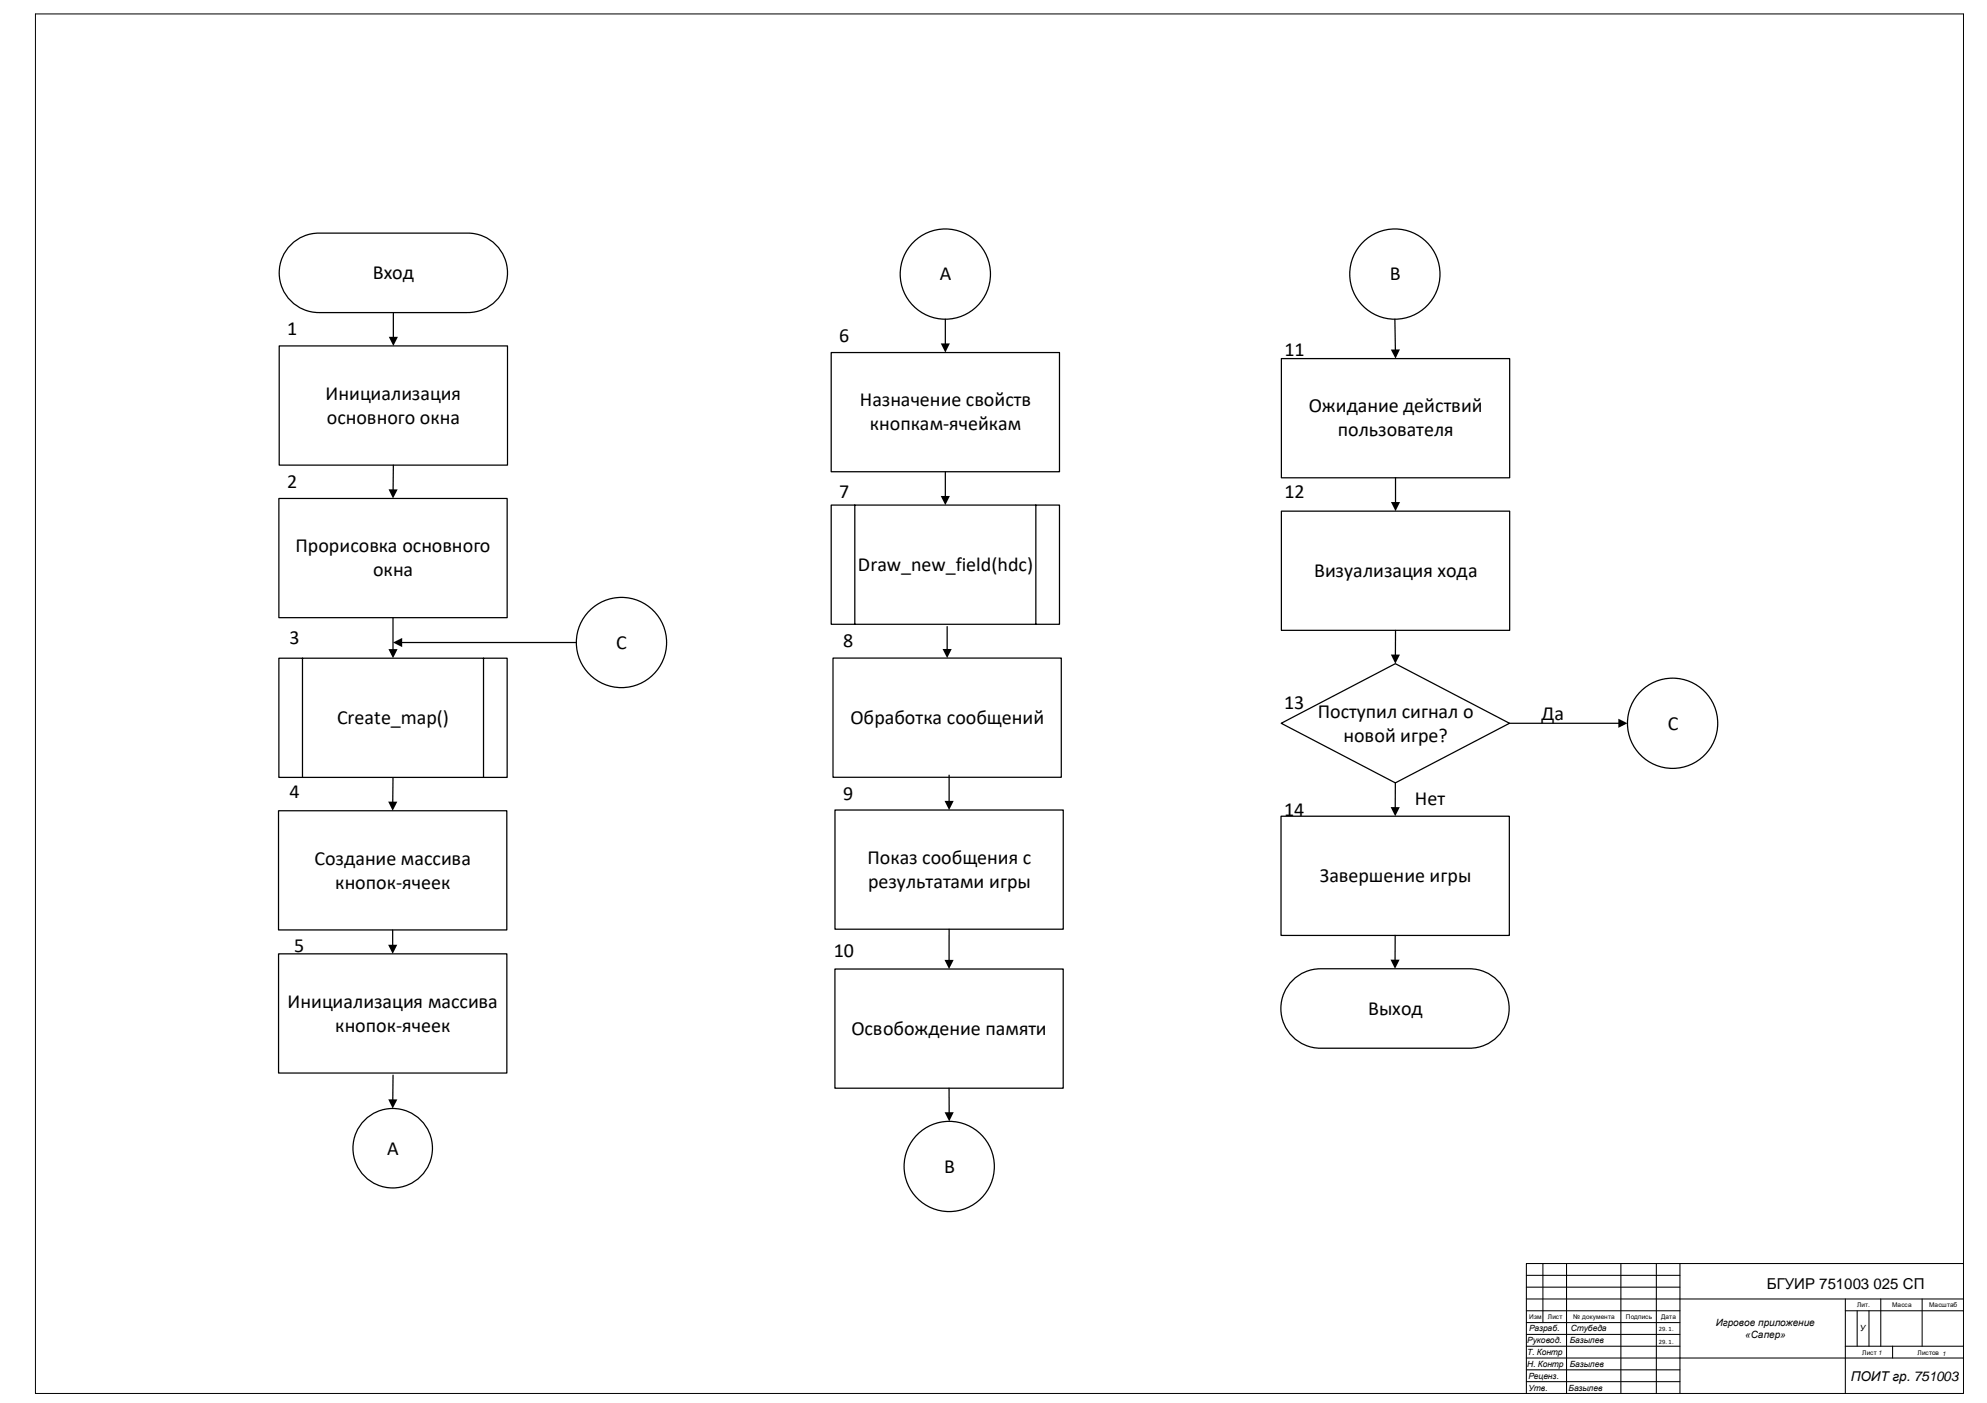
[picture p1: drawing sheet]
<svg xmlns="http://www.w3.org/2000/svg" width="841mm" height="594mm" viewBox="0 0 841 594" stroke-linecap="round" stroke-linejoin="round" font-family="sans-serif">
<path d="M15 5.9h816v584h-816z" fill="none" stroke="#000" stroke-width=".42"/>
<g fill="none" stroke="#000" stroke-width=".44">
<path d="M646 539.9h65M653 534.9v25M663 534.9v55M686 534.9v55M701 534.9v55M711 534.9v55M831 534.9h-185v55M646 549.9h185M646 554.9h65M646 544.9h65M646 559.9h65M781 549.9v40"/>
<path d="M781 554.9h50M786 554.9v15M791 554.9v15M796 549.9v20M813.5 549.9v20M646 574.9h185M646 569.9h65M646 564.9h65M646 579.9h65M781 569.9h50M801 569.9v5M646 584.9h65"/>
</g>
<g fill="#fff">
<path d="M746.9 538.9h71.1v9h-71.1z" fill-rule="evenodd"/>
<path d="M782.5 578.8h47v8.2h-47z" fill-rule="evenodd"/>
<path d="M123.6 103.1a16.8 16.8 0 0 1 11.4-4.4h63a16.8 16.8 0 0 1 16.8 16.8 16.8 16.8 0 0 1-16.8 16.8h-63a16.8 16.8 0 0 1-15.7-10.7 16.8 16.8 0 0 1 4.3-18.5z" fill-rule="evenodd"/>
</g>
<path d="M123.6 103.1a16.8 16.8 0 0 1 11.4-4.4h63a16.8 16.8 0 0 1 16.8 16.8 16.8 16.8 0 0 1-16.8 16.8h-63a16.8 16.8 0 0 1-15.7-10.7 16.8 16.8 0 0 1 4.3-18.5zM166.5 132.3v10.8" fill="none" stroke="#000" stroke-width=".53"/>
<path d="M164.6 142.6h3.8l-1.9 3.8z" fill="#000"/>
<path d="M118.2 146.4h96.6v50.5h-96.6z" fill-rule="evenodd" fill="#fff"/>
<path d="M118.2 146.4h96.6v50.5h-96.6z" fill="none" stroke="#000" stroke-width=".53"/>
<path d="M118 211h96.6v50.5h-96.6z" fill-rule="evenodd" fill="#fff"/>
<path d="M118 211h96.6v50.5h-96.6z" fill="none" stroke="#000" stroke-width=".53"/>
<path d="M117.9 343.2h96.6v50.5h-96.6z" fill-rule="evenodd" fill="#fff"/>
<path d="M117.9 343.2h96.6v50.5h-96.6z" fill="none" stroke="#000" stroke-width=".53"/>
<path d="M117.9 403.8h96.6v50.5h-96.6z" fill-rule="evenodd" fill="#fff"/>
<path d="M117.9 403.8h96.6v50.5h-96.6z" fill="none" stroke="#000" stroke-width=".53"/>
<path d="M351.8 149.2h96.6v50.5h-96.6z" fill-rule="evenodd" fill="#fff"/>
<path d="M351.8 149.2h96.6v50.5h-96.6z" fill="none" stroke="#000" stroke-width=".53"/>
<path d="M352.5 278.6h96.7v50.5h-96.7z" fill-rule="evenodd" fill="#fff"/>
<path d="M352.5 278.6h96.7v50.5h-96.7z" fill="none" stroke="#000" stroke-width=".53"/>
<path d="M542.2 306.2l48.3-25.2 48.4 25.2-48.4 25.2z" fill-rule="evenodd" fill="#fff"/>
<path d="M542.2 306.2l48.3-25.2 48.4 25.2-48.4 25.2z" fill="none" stroke="#000" stroke-width=".53"/>
<path d="M542.3 151.8h96.6v50.5h-96.6z" fill-rule="evenodd" fill="#fff"/>
<path d="M542.3 151.8h96.6v50.5h-96.6z" fill="none" stroke="#000" stroke-width=".53"/>
<path d="M542.3 216.4h96.6v50.4h-96.6z" fill-rule="evenodd" fill="#fff"/>
<path d="M542.3 216.4h96.6v50.4h-96.6z" fill="none" stroke="#000" stroke-width=".53"/>
<path d="M542.2 345.5h96.6v50.5h-96.6z" fill-rule="evenodd" fill="#fff"/>
<path d="M542.2 345.5h96.6v50.5h-96.6z" fill="none" stroke="#000" stroke-width=".53"/>
<path d="M547.6 414.5a16.8 16.8 0 0 1 11.3-4.4h63a16.8 16.8 0 0 1 16.8 16.8 16.8 16.8 0 0 1-16.8 16.9h-63a16.8 16.8 0 0 1-15.7-10.8 16.8 16.8 0 0 1 4.4-18.5z" fill-rule="evenodd" fill="#fff"/>
<path d="M547.6 414.5a16.8 16.8 0 0 1 11.3-4.4h63a16.8 16.8 0 0 1 16.8 16.8 16.8 16.8 0 0 1-16.8 16.9h-63a16.8 16.8 0 0 1-15.7-10.8 16.8 16.8 0 0 1 4.4-18.5z" fill="none" stroke="#000" stroke-width=".53"/>
<circle cx="166.2" cy="486.1" r="16.8" fill="#fff"/>
<circle cx="166.2" cy="486.1" r="16.8" fill="none" stroke="#000" stroke-width=".53"/>
<circle cx="400.1" cy="116" r="19.1" fill="#fff"/>
<circle cx="400.1" cy="116" r="19.1" fill="none" stroke="#000" stroke-width=".53"/>
<circle cx="590.4" cy="116" r="19.1" fill="#fff"/>
<circle cx="590.4" cy="116" r="19.1" fill="none" stroke="#000" stroke-width=".53"/>
<circle cx="401.7" cy="493.8" r="19.1" fill="#fff"/>
<g fill="none" stroke="#000" stroke-width=".53">
<path d="M638.9 306.2h46.5"/>
<circle cx="401.7" cy="493.8" r="19.1"/>
</g>
<path d="M684.9 304.3l3.9 1.9-3.9 1.9z" fill="#000"/>
<circle cx="707.9" cy="306.2" r="19.1" fill="#fff"/>
<g fill="none" stroke="#000" stroke-width=".53">
<path d="M166.5 196.9l-.1 10.7"/>
<circle cx="707.9" cy="306.2" r="19.1"/>
</g>
<path d="M164.4 207.1l3.9 .1-2 3.8z" fill="#000"/>
<path d="M118 278.6h96.6v50.5h-96.6z" fill-rule="evenodd" fill="#fff"/>
<path d="M118 278.6h96.6v50.5h-96.6zM128 278.6v50.5M166.3 261.5v13.8M204.6 278.6v50.5M166.3 329.1l-.1 10.7" fill="none" stroke="#000" stroke-width=".53"/>
<path d="M164.4 274.8h3.9l-2 3.8zM164.3 339.3l3.9 .1-2 3.8z" fill="#000"/>
<path d="M351.8 213.8h96.6v50.5h-96.6z" fill-rule="evenodd" fill="#fff"/>
<path d="M351.8 213.8h96.6v50.5h-96.6zM361.8 213.8v50.5M438.4 213.8v50.5" fill="none" stroke="#000" stroke-width=".53"/>
<path d="M353.4 342.9h96.6v50.5h-96.6z" fill-rule="evenodd" fill="#fff"/>
<path d="M353.4 342.9h96.6v50.5h-96.6z" fill="none" stroke="#000" stroke-width=".53"/>
<circle cx="263" cy="272" r="19.1" fill="#fff"/>
<circle cx="263" cy="272" r="19.1" fill="none" stroke="#000" stroke-width=".53"/>
<path d="M353.4 410.2h96.6v50.5h-96.6z" fill-rule="evenodd" fill="#fff"/>
<g fill="none" stroke="#000" stroke-width=".53">
<path d="M400.1 135.1v10.8M590.3 135.1l.3 13.3M400.1 199.7v10.7M590.6 202.3v10.7M169.7 272h74.2M400.9 265.3v9.9M590.6 266.8v10.8M401.7 328.2v11.3M590.5 331.4v10.8M166.2 393.7v6.7M401.7 393.4v13.4M590.5 396l-.1 10.7"/>
<path d="M353.4 410.2h96.6v50.5h-96.6zM166.3 455.1l-.1 10.8M401.7 460.7v10.6"/>
</g>
<g fill="#000">
<path d="M398.2 145.4h3.8l-1.9 3.8zM588.6 148l3.9-.1-1.9 3.9zM398.2 210h3.8l-1.9 3.8zM588.7 212.5h3.9l-2 3.9zM166.4 272l3.8-1.9v3.8zM398.9 274.7h3.9l-1.9 3.9zM588.6 277.1h3.9l-2 3.9zM399.8 339h3.8l-1.9 3.9zM588.6 341.7h3.8l-1.9 3.8zM164.3 399.9h3.8l-1.9 3.9zM399.7 406.4h3.9l-1.9 3.8zM588.5 406.2l3.9 .1-2 3.8z"/>
<path d="M164.3 465.4h3.9l-2 3.9zM399.8 470.9l3.8-.1-1.9 3.9z"/>
</g>
<g font-size="8.5">
<text x="157.8" y="118.1">Вход</text>
<text x="397.7" y="118.6">А</text>
<text x="588.2" y="118.6">B</text>
<text x="121.5" y="142">1</text>
<text x="355.2" y="144.8">6</text>
<text x="543.6" y="150.8">11</text>
<text x="137.8" y="169.2">Инициализация</text>
<text x="363.9" y="172">Назначение свойств</text>
<text x="138.3" y="179.4">основного окна</text>
<text x="554" y="174.6">Ожидание действий</text>
<text x="368.1" y="182.2">кнопкам-ячейкам</text>
<text x="566.2" y="184.7">пользователя</text>
<text x="121.5" y="206.6">2</text>
<text x="355.2" y="210.8">7</text>
<text x="543.6" y="210.7">12</text>
<text x="125" y="233.8">Прорисовка основного</text>
<text x="157.9" y="244">окна</text>
<text x="363.1" y="241.7">Draw_new_field(hdc)</text>
<text x="556.2" y="244.2">Визуализация хода</text>
<text x="122.5" y="272.7">3</text>
<text x="260.8" y="274.6">С</text>
<text x="356.8" y="273.7">8</text>
<text x="543.5" y="300.2">13</text>
<text x="557.7" y="303.8">Поступил сигнал о</text>
<text x="652.4" y="304.7">Да</text>
<text x="142.7" y="306.5">Create_map()</text>
<text x="359.9" y="306.5">Обработка сообщений</text>
<text x="705.8" y="308.8">С</text>
<text x="568.7" y="313.9">новой игре?</text>
<text x="122.5" y="337.6">4</text>
<text x="356.8" y="338.6">9</text>
<text x="598.8" y="340.6">Нет</text>
<text x="543.5" y="345.3">14</text>
<text x="367.1" y="365.7">Показ сообщения с</text>
<text x="133.1" y="366">Создание массива</text>
<text x="141.9" y="376.2">кнопок-ячеек</text>
<text x="367.4" y="375.9">результатами игры</text>
<text x="558.6" y="373.4">Завершение игры</text>
<text x="124.5" y="403.1">5</text>
<text x="352.9" y="405.3">10</text>
<text x="121.7" y="426.6">Инициализация массива</text>
<text x="579" y="429.6">Выход</text>
<text x="141.9" y="436.8">кнопок-ячеек</text>
<text x="360.4" y="438.1">Освобождение памяти</text>
<text x="163.8" y="488.8">А</text>
<text x="399.5" y="496.5">B</text>
</g>
<g font-size="6.3">
<text x="747.8" y="545.5">БГУИР 751003</text>
<text x="792.9" y="545.5">025 СП</text>
</g>
<text font-size="5.7" x="783.4" y="584.8">ПОИТ гр. 751003</text>
<g font-size="4.2">
<text x="726.2" y="561.3">Игровое приложение</text>
<text x="738.6" y="566.4">«Сапер»</text>
</g>
<g font-size="3.6">
<text x="647.1" y="563.7">Разраб.</text>
<text x="664.9" y="563.7">Стубеда</text>
<text x="787.1" y="563.7">У</text>
<text x="646.4" y="568.7">Руковод.</text>
<text x="664.4" y="568.7">Базылев</text>
<text x="646.4" y="573.7">Т. Контр</text>
<text x="646.4" y="578.7">Н. Контр</text>
<text x="664.4" y="578.7">Базылев</text>
<text x="646.9" y="583.7">Реценз.</text>
<text x="646.9" y="588.7">Утв.</text>
<text x="663.9" y="588.7">Базылев</text>
</g>
<g font-size="2.8">
<text x="785.9" y="553.4">Лит.</text>
<text x="800.8" y="553.4">Масса</text>
<text x="816.4" y="553.4">Масштаб</text>
<text x="647.2" y="558.4">Изм</text>
<text x="655.1" y="558.4">Лист</text>
<text x="669.7" y="558.4">документа</text>
<text x="688.1" y="558.4">Подпись</text>
<text x="702" y="563.4">29. 1.</text>
<text x="703" y="558.4">Дата</text>
<text x="702" y="568.9">29. 1.</text>
<text x="788.1" y="573.4">Лист 1</text>
<text x="811.6" y="573.4">Листов 1</text>
</g>
</svg>
